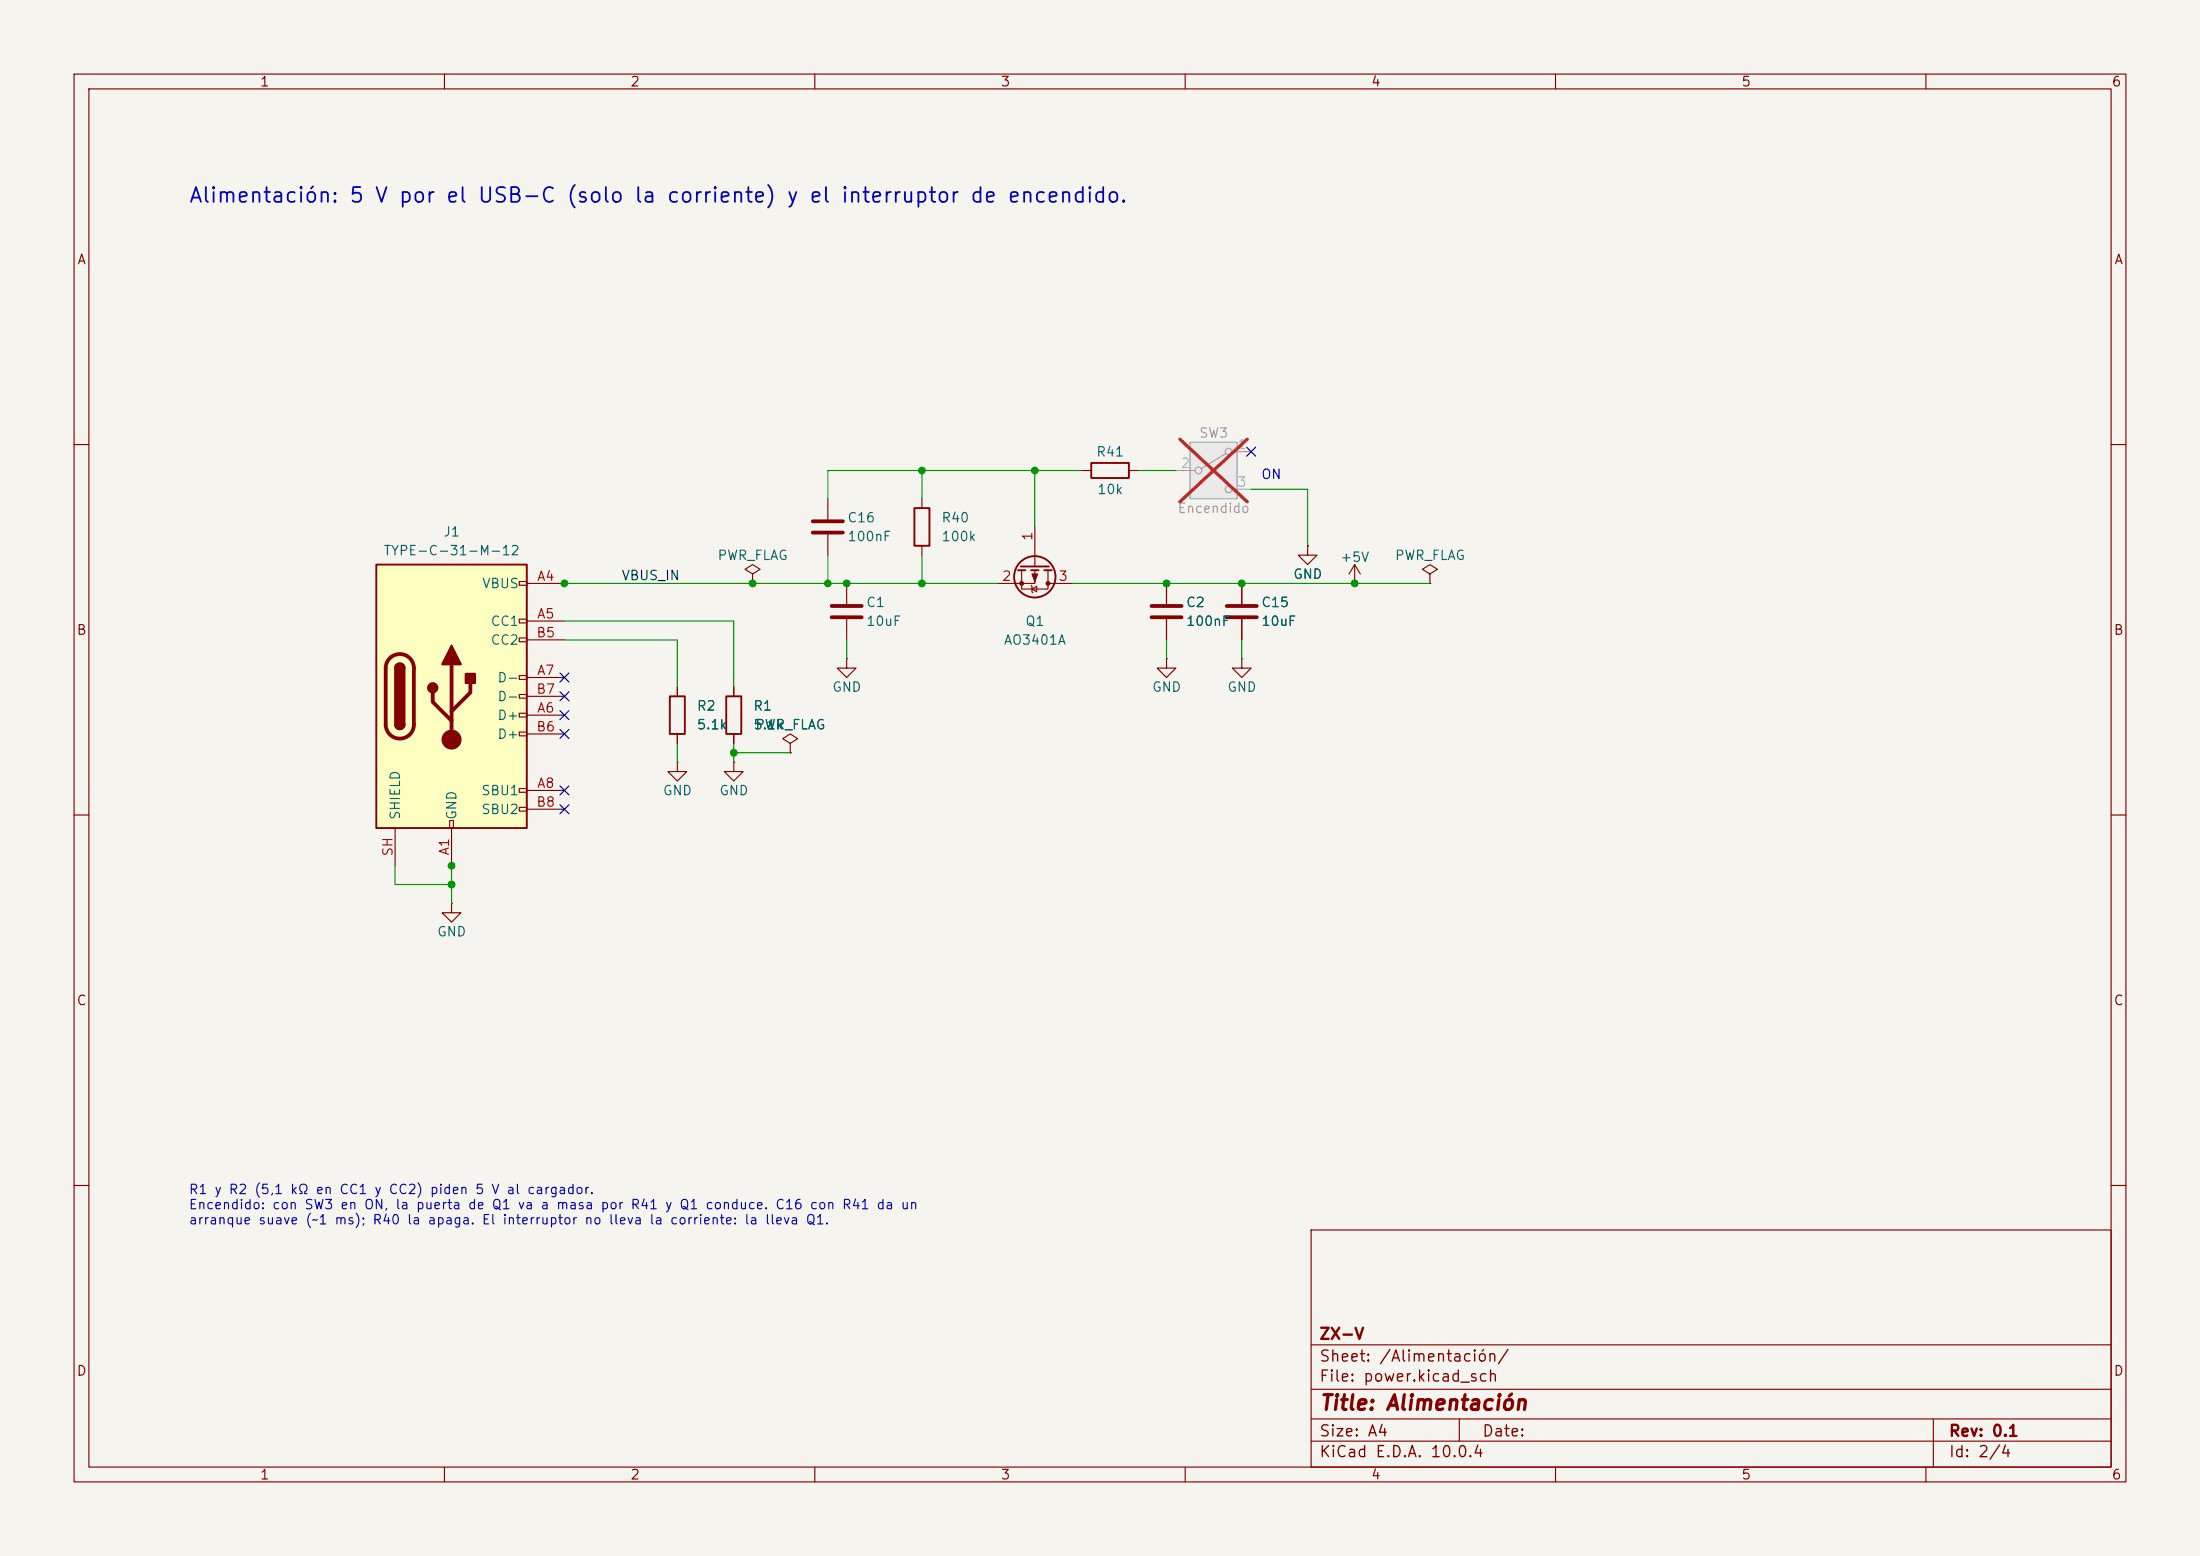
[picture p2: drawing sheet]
(kicad_sch
 (version 20260306)
 (generator "eeschema")
 (generator_version "10.0")
 (paper "A4")
 (title_block
  (title "Alimentación")
  (company "ZX-V")
  (rev "0.1"))
 (lib_symbols
 (symbol "Connector:USB_C_Receptacle_USB2.0_16P"
   (pin_names
    (offset 1.016)) (exclude_from_sim no) (in_bom yes) (on_board yes)
   (in_pos_files yes)
   (duplicate_pin_numbers_are_jumpers no)
   (property "Reference" "J" (at 0 22.225 0) (show_name no) (do_not_autoplace no) (effects (font (size 1.27 1.27))))
   (property "Value" "USB_C_Receptacle_USB2.0_16P" (at 0 19.685 0) (show_name no) (do_not_autoplace no) (effects (font (size 1.27 1.27))))
   (property "Footprint" "" (at 3.81 0 0) (show_name no) (do_not_autoplace no) (hide yes) (effects (font (size 1.27 1.27))))
   (property "Datasheet" "https://www.usb.org/sites/default/files/documents/usb_type-c.zip" (at 3.81 0 0) (show_name no) (do_not_autoplace no) (hide yes) (effects (font (size 1.27 1.27))))
   (property "Description" "USB 2.0-only 16P Type-C Receptacle connector" (at 0 0 0) (show_name no) (do_not_autoplace no) (hide yes) (effects (font (size 1.27 1.27))))
   (symbol "USB_C_Receptacle_USB2.0_16P_0_0"
    (rectangle (start -0.254 -17.78) (end 0.254 -16.764) (stroke (width 0) (type default)) (fill (type none)))
    (rectangle (start 10.16 15.494) (end 9.144 14.986) (stroke (width 0) (type default)) (fill (type none)))
    (rectangle (start 10.16 10.414) (end 9.144 9.906) (stroke (width 0) (type default)) (fill (type none)))
    (rectangle (start 10.16 7.874) (end 9.144 7.366) (stroke (width 0) (type default)) (fill (type none)))
    (rectangle (start 10.16 2.794) (end 9.144 2.286) (stroke (width 0) (type default)) (fill (type none)))
    (rectangle (start 10.16 0.254) (end 9.144 -0.254) (stroke (width 0) (type default)) (fill (type none)))
    (rectangle (start 10.16 -2.286) (end 9.144 -2.794) (stroke (width 0) (type default)) (fill (type none)))
    (rectangle (start 10.16 -4.826) (end 9.144 -5.334) (stroke (width 0) (type default)) (fill (type none)))
    (rectangle (start 10.16 -12.446) (end 9.144 -12.954) (stroke (width 0) (type default)) (fill (type none)))
    (rectangle (start 10.16 -14.986) (end 9.144 -15.494) (stroke (width 0) (type default)) (fill (type none))))
   (symbol "USB_C_Receptacle_USB2.0_16P_0_1"
    (rectangle (start -10.16 17.78) (end 10.16 -17.78) (stroke (width 0.254) (type default)) (fill (type background)))
    (polyline (pts (xy -8.89 -3.81) (xy -8.89 3.81)) (stroke (width 0.508) (type default)) (fill (type none)))
    (rectangle (start -7.62 -3.81) (end -6.35 3.81) (stroke (width 0.254) (type default)) (fill (type outline)))
    (arc (start -7.62 3.81) (mid -6.985 4.4423) (end -6.35 3.81) (stroke (width 0.254) (type default)) (fill (type none)))
    (arc (start -7.62 3.81) (mid -6.985 4.4423) (end -6.35 3.81) (stroke (width 0.254) (type default)) (fill (type outline)))
    (arc (start -8.89 3.81) (mid -6.985 5.7067) (end -5.08 3.81) (stroke (width 0.508) (type default)) (fill (type none)))
    (arc (start -5.08 -3.81) (mid -6.985 -5.7067) (end -8.89 -3.81) (stroke (width 0.508) (type default)) (fill (type none)))
    (arc (start -6.35 -3.81) (mid -6.985 -4.4423) (end -7.62 -3.81) (stroke (width 0.254) (type default)) (fill (type none)))
    (arc (start -6.35 -3.81) (mid -6.985 -4.4423) (end -7.62 -3.81) (stroke (width 0.254) (type default)) (fill (type outline)))
    (polyline (pts (xy -5.08 3.81) (xy -5.08 -3.81)) (stroke (width 0.508) (type default)) (fill (type none)))
    (circle (center -2.54 1.143) (radius 0.635) (stroke (width 0.254) (type default)) (fill (type outline)))
    (polyline (pts (xy -1.27 4.318) (xy 0 6.858) (xy 1.27 4.318) (xy -1.27 4.318)) (stroke (width 0.254) (type default)) (fill (type outline)))
    (polyline (pts (xy 0 -2.032) (xy 2.54 0.508) (xy 2.54 1.778)) (stroke (width 0.508) (type default)) (fill (type none)))
    (polyline (pts (xy 0 -3.302) (xy -2.54 -0.762) (xy -2.54 0.508)) (stroke (width 0.508) (type default)) (fill (type none)))
    (polyline (pts (xy 0 -5.842) (xy 0 4.318)) (stroke (width 0.508) (type default)) (fill (type none)))
    (circle (center 0 -5.842) (radius 1.27) (stroke (width 0) (type default)) (fill (type outline)))
    (rectangle (start 1.905 1.778) (end 3.175 3.048) (stroke (width 0.254) (type default)) (fill (type outline))))
   (symbol "USB_C_Receptacle_USB2.0_16P_1_1"
    (pin passive line (at 0 -22.86 90) (length 5.08) (name "GND" (effects (font (size 1.27 1.27)))) (number "A1" (effects (font (size 1.27 1.27)))))
    (pin passive line (at 15.24 15.24 180) (length 5.08) (name "VBUS" (effects (font (size 1.27 1.27)))) (number "A4" (effects (font (size 1.27 1.27)))))
    (pin bidirectional line (at 15.24 10.16 180) (length 5.08) (name "CC1" (effects (font (size 1.27 1.27)))) (number "A5" (effects (font (size 1.27 1.27)))))
    (pin bidirectional line (at 15.24 -2.54 180) (length 5.08) (name "D+" (effects (font (size 1.27 1.27)))) (number "A6" (effects (font (size 1.27 1.27)))))
    (pin bidirectional line (at 15.24 2.54 180) (length 5.08) (name "D-" (effects (font (size 1.27 1.27)))) (number "A7" (effects (font (size 1.27 1.27)))))
    (pin bidirectional line (at 15.24 -12.7 180) (length 5.08) (name "SBU1" (effects (font (size 1.27 1.27)))) (number "A8" (effects (font (size 1.27 1.27)))))
    (pin passive line (at 15.24 15.24 180) (length 5.08) (hide yes) (name "VBUS" (effects (font (size 1.27 1.27)))) (number "A9" (effects (font (size 1.27 1.27)))))
    (pin passive line (at 0 -22.86 90) (length 5.08) (hide yes) (name "GND" (effects (font (size 1.27 1.27)))) (number "A12" (effects (font (size 1.27 1.27)))))
    (pin passive line (at 0 -22.86 90) (length 5.08) (hide yes) (name "GND" (effects (font (size 1.27 1.27)))) (number "B1" (effects (font (size 1.27 1.27)))))
    (pin passive line (at 15.24 15.24 180) (length 5.08) (hide yes) (name "VBUS" (effects (font (size 1.27 1.27)))) (number "B4" (effects (font (size 1.27 1.27)))))
    (pin bidirectional line (at 15.24 7.62 180) (length 5.08) (name "CC2" (effects (font (size 1.27 1.27)))) (number "B5" (effects (font (size 1.27 1.27)))))
    (pin bidirectional line (at 15.24 -5.08 180) (length 5.08) (name "D+" (effects (font (size 1.27 1.27)))) (number "B6" (effects (font (size 1.27 1.27)))))
    (pin bidirectional line (at 15.24 0 180) (length 5.08) (name "D-" (effects (font (size 1.27 1.27)))) (number "B7" (effects (font (size 1.27 1.27)))))
    (pin bidirectional line (at 15.24 -15.24 180) (length 5.08) (name "SBU2" (effects (font (size 1.27 1.27)))) (number "B8" (effects (font (size 1.27 1.27)))))
    (pin passive line (at 15.24 15.24 180) (length 5.08) (hide yes) (name "VBUS" (effects (font (size 1.27 1.27)))) (number "B9" (effects (font (size 1.27 1.27)))))
    (pin passive line (at 0 -22.86 90) (length 5.08) (hide yes) (name "GND" (effects (font (size 1.27 1.27)))) (number "B12" (effects (font (size 1.27 1.27)))))
    (pin passive line (at -7.62 -22.86 90) (length 5.08) (name "SHIELD" (effects (font (size 1.27 1.27)))) (number "SH" (effects (font (size 1.27 1.27))))))
   (embedded_fonts no))
 (symbol "Device:C"
   (pin_numbers (hide yes))
   (pin_names
    (offset 0.254)) (exclude_from_sim no) (in_bom yes) (on_board yes)
   (in_pos_files yes)
   (duplicate_pin_numbers_are_jumpers no)
   (property "Reference" "C" (at 0.635 2.54 0) (show_name no) (do_not_autoplace no) (effects (font (size 1.27 1.27)) (justify left)))
   (property "Value" "C" (at 0.635 -2.54 0) (show_name no) (do_not_autoplace no) (effects (font (size 1.27 1.27)) (justify left)))
   (property "Footprint" "" (at 0.9652 -3.81 0) (show_name no) (do_not_autoplace no) (hide yes) (effects (font (size 1.27 1.27))))
   (property "Datasheet" "" (at 0 0 0) (show_name no) (do_not_autoplace no) (hide yes) (effects (font (size 1.27 1.27))))
   (property "Description" "Unpolarized capacitor" (at 0 0 0) (show_name no) (do_not_autoplace no) (hide yes) (effects (font (size 1.27 1.27))))
   (symbol "C_0_1"
    (polyline (pts (xy -2.032 0.762) (xy 2.032 0.762)) (stroke (width 0.508) (type default)) (fill (type none)))
    (polyline (pts (xy -2.032 -0.762) (xy 2.032 -0.762)) (stroke (width 0.508) (type default)) (fill (type none))))
   (symbol "C_1_1"
    (pin passive line (at 0 3.81 270) (length 2.794) (name "" (effects (font (size 1.27 1.27)))) (number "1" (effects (font (size 1.27 1.27)))))
    (pin passive line (at 0 -3.81 90) (length 2.794) (name "" (effects (font (size 1.27 1.27)))) (number "2" (effects (font (size 1.27 1.27))))))
   (embedded_fonts no))
 (symbol "Device:R"
   (pin_numbers (hide yes))
   (pin_names
    (offset 0)) (exclude_from_sim no) (in_bom yes) (on_board yes)
   (in_pos_files yes)
   (duplicate_pin_numbers_are_jumpers no)
   (property "Reference" "R" (at 2.032 0 90) (show_name no) (do_not_autoplace no) (effects (font (size 1.27 1.27))))
   (property "Value" "R" (at 0 0 90) (show_name no) (do_not_autoplace no) (effects (font (size 1.27 1.27))))
   (property "Footprint" "" (at -1.778 0 90) (show_name no) (do_not_autoplace no) (hide yes) (effects (font (size 1.27 1.27))))
   (property "Datasheet" "" (at 0 0 0) (show_name no) (do_not_autoplace no) (hide yes) (effects (font (size 1.27 1.27))))
   (property "Description" "Resistor" (at 0 0 0) (show_name no) (do_not_autoplace no) (hide yes) (effects (font (size 1.27 1.27))))
   (symbol "R_0_1"
    (rectangle (start -1.016 -2.54) (end 1.016 2.54) (stroke (width 0.254) (type default)) (fill (type none))))
   (symbol "R_1_1"
    (pin passive line (at 0 3.81 270) (length 1.27) (name "" (effects (font (size 1.27 1.27)))) (number "1" (effects (font (size 1.27 1.27)))))
    (pin passive line (at 0 -3.81 90) (length 1.27) (name "" (effects (font (size 1.27 1.27)))) (number "2" (effects (font (size 1.27 1.27))))))
   (embedded_fonts no))
 (symbol "Switch:SW_SPDT"
   (pin_names
    (offset 0) (hide yes)) (exclude_from_sim no) (in_bom yes) (on_board yes)
   (in_pos_files yes)
   (duplicate_pin_numbers_are_jumpers no)
   (property "Reference" "SW" (at 0 5.08 0) (show_name no) (do_not_autoplace no) (effects (font (size 1.27 1.27))))
   (property "Value" "SW_SPDT" (at 0 -5.08 0) (show_name no) (do_not_autoplace no) (effects (font (size 1.27 1.27))))
   (property "Footprint" "" (at 0 0 0) (show_name no) (do_not_autoplace no) (hide yes) (effects (font (size 1.27 1.27))))
   (property "Datasheet" "" (at 0 -7.62 0) (show_name no) (do_not_autoplace no) (hide yes) (effects (font (size 1.27 1.27))))
   (property "Description" "Switch, single pole double throw" (at 0 0 0) (show_name no) (do_not_autoplace no) (hide yes) (effects (font (size 1.27 1.27))))
   (symbol "SW_SPDT_0_1"
    (circle (center -2.032 0) (radius 0.4572) (stroke (width 0) (type default)) (fill (type none)))
    (polyline (pts (xy -1.651 0.254) (xy 1.651 2.286)) (stroke (width 0) (type default)) (fill (type none)))
    (circle (center 2.032 2.54) (radius 0.4572) (stroke (width 0) (type default)) (fill (type none)))
    (circle (center 2.032 -2.54) (radius 0.4572) (stroke (width 0) (type default)) (fill (type none))))
   (symbol "SW_SPDT_1_1"
    (rectangle (start -3.175 3.81) (end 3.175 -3.81) (stroke (width 0) (type default)) (fill (type background)))
    (pin passive line (at 5.08 2.54 180) (length 2.54) (name "A" (effects (font (size 1.27 1.27)))) (number "1" (effects (font (size 1.27 1.27)))))
    (pin passive line (at -5.08 0 0) (length 2.54) (name "B" (effects (font (size 1.27 1.27)))) (number "2" (effects (font (size 1.27 1.27)))))
    (pin passive line (at 5.08 -2.54 180) (length 2.54) (name "C" (effects (font (size 1.27 1.27)))) (number "3" (effects (font (size 1.27 1.27))))))
   (embedded_fonts no))
 (symbol "Transistor_FET:AO3401A"
   (property "Reference" "Q" (at 5.08 1.905 0) (show_name no) (do_not_autoplace no) (effects (font (size 1.27 1.27)) (justify left)))
   (property "Value" "AO3401A" (at 5.08 0 0) (show_name no) (do_not_autoplace no) (effects (font (size 1.27 1.27)) (justify left)))
   (property "Footprint" "Package_TO_SOT_SMD:SOT-23" (at 5.08 -1.905 0) (show_name no) (do_not_autoplace no) (hide yes) (effects (font (size 1.27 1.27)
    (italic yes)) (justify left)))
   (property "Datasheet" "http://www.aosmd.com/pdfs/datasheet/AO3401A.pdf" (at 5.08 -3.81 0) (show_name no) (do_not_autoplace no) (hide yes) (effects (font (size 1.27 1.27)) (justify left)))
   (property "Description" "-4.0A Id, -30V Vds, P-Channel MOSFET, SOT-23" (at 0 0 0) (show_name no) (do_not_autoplace no) (hide yes) (effects (font (size 1.27 1.27))))
   (pin_names (hide yes)) (exclude_from_sim no) (in_bom yes) (on_board yes)
   (in_pos_files yes)
   (duplicate_pin_numbers_are_jumpers no)
   (symbol "AO3401A_0_1"
    (polyline (pts (xy 0.254 1.905) (xy 0.254 -1.905)) (stroke (width 0.254) (type default)) (fill (type none)))
    (polyline (pts (xy 0.254 0) (xy -2.54 0)) (stroke (width 0) (type default)) (fill (type none)))
    (polyline (pts (xy 0.762 2.286) (xy 0.762 1.27)) (stroke (width 0.254) (type default)) (fill (type none)))
    (polyline (pts (xy 0.762 1.778) (xy 3.302 1.778) (xy 3.302 -1.778) (xy 0.762 -1.778)) (stroke (width 0) (type default)) (fill (type none)))
    (polyline (pts (xy 0.762 0.508) (xy 0.762 -0.508)) (stroke (width 0.254) (type default)) (fill (type none)))
    (polyline (pts (xy 0.762 -1.27) (xy 0.762 -2.286)) (stroke (width 0.254) (type default)) (fill (type none)))
    (circle (center 1.651 0) (radius 2.794) (stroke (width 0.254) (type default)) (fill (type none)))
    (polyline (pts (xy 2.286 0) (xy 1.27 0.381) (xy 1.27 -0.381) (xy 2.286 0)) (stroke (width 0) (type default)) (fill (type outline)))
    (polyline (pts (xy 2.54 2.54) (xy 2.54 1.778)) (stroke (width 0) (type default)) (fill (type none)))
    (circle (center 2.54 1.778) (radius 0.254) (stroke (width 0) (type default)) (fill (type outline)))
    (circle (center 2.54 -1.778) (radius 0.254) (stroke (width 0) (type default)) (fill (type outline)))
    (polyline (pts (xy 2.54 -2.54) (xy 2.54 0) (xy 0.762 0)) (stroke (width 0) (type default)) (fill (type none)))
    (polyline (pts (xy 2.794 -0.508) (xy 2.921 -0.381) (xy 3.683 -0.381) (xy 3.81 -0.254)) (stroke (width 0) (type default)) (fill (type none)))
    (polyline (pts (xy 3.302 -0.381) (xy 2.921 0.254) (xy 3.683 0.254) (xy 3.302 -0.381)) (stroke (width 0) (type default)) (fill (type none))))
   (symbol "AO3401A_1_1"
    (pin input line (at -5.08 0 0) (length 2.54) (name "G" (effects (font (size 1.27 1.27)))) (number "1" (effects (font (size 1.27 1.27)))))
    (pin passive line (at 2.54 -5.08 90) (length 2.54) (name "S" (effects (font (size 1.27 1.27)))) (number "2" (effects (font (size 1.27 1.27)))))
    (pin passive line (at 2.54 5.08 270) (length 2.54) (name "D" (effects (font (size 1.27 1.27)))) (number "3" (effects (font (size 1.27 1.27))))))
   (embedded_fonts no))
 (symbol "power:+5V"
   (power global)
   (pin_numbers (hide yes))
   (pin_names
    (offset 0) (hide yes)) (exclude_from_sim no) (in_bom yes) (on_board yes)
   (in_pos_files yes)
   (duplicate_pin_numbers_are_jumpers no)
   (property "Reference" "#PWR" (at 0 -3.81 0) (show_name no) (do_not_autoplace no) (hide yes) (effects (font (size 1.27 1.27))))
   (property "Value" "+5V" (at 0 3.556 0) (show_name no) (do_not_autoplace no) (effects (font (size 1.27 1.27))))
   (property "Footprint" "" (at 0 0 0) (show_name no) (do_not_autoplace no) (hide yes) (effects (font (size 1.27 1.27))))
   (property "Datasheet" "" (at 0 0 0) (show_name no) (do_not_autoplace no) (hide yes) (effects (font (size 1.27 1.27))))
   (property "Description" "Power symbol creates a global label with name \"+5V\"" (at 0 0 0) (show_name no) (do_not_autoplace no) (hide yes) (effects (font (size 1.27 1.27))))
   (symbol "+5V_0_1"
    (polyline (pts (xy -0.762 1.27) (xy 0 2.54)) (stroke (width 0) (type default)) (fill (type none)))
    (polyline (pts (xy 0 2.54) (xy 0.762 1.27)) (stroke (width 0) (type default)) (fill (type none)))
    (polyline (pts (xy 0 0) (xy 0 2.54)) (stroke (width 0) (type default)) (fill (type none))))
   (symbol "+5V_1_1"
    (pin power_in line (at 0 0 90) (length 0) (name "" (effects (font (size 1.27 1.27)))) (number "1" (effects (font (size 1.27 1.27))))))
   (embedded_fonts no))
 (symbol "power:GND"
   (power global)
   (pin_numbers (hide yes))
   (pin_names
    (offset 0) (hide yes)) (exclude_from_sim no) (in_bom yes) (on_board yes)
   (in_pos_files yes)
   (duplicate_pin_numbers_are_jumpers no)
   (property "Reference" "#PWR" (at 0 -6.35 0) (show_name no) (do_not_autoplace no) (hide yes) (effects (font (size 1.27 1.27))))
   (property "Value" "GND" (at 0 -3.81 0) (show_name no) (do_not_autoplace no) (effects (font (size 1.27 1.27))))
   (property "Footprint" "" (at 0 0 0) (show_name no) (do_not_autoplace no) (hide yes) (effects (font (size 1.27 1.27))))
   (property "Datasheet" "" (at 0 0 0) (show_name no) (do_not_autoplace no) (hide yes) (effects (font (size 1.27 1.27))))
   (property "Description" "Power symbol creates a global label with name \"GND\" , ground" (at 0 0 0) (show_name no) (do_not_autoplace no) (hide yes) (effects (font (size 1.27 1.27))))
   (symbol "GND_0_1"
    (polyline (pts (xy 0 0) (xy 0 -1.27) (xy 1.27 -1.27) (xy 0 -2.54) (xy -1.27 -1.27) (xy 0 -1.27)) (stroke (width 0) (type default)) (fill (type none))))
   (symbol "GND_1_1"
    (pin power_in line (at 0 0 270) (length 0) (name "" (effects (font (size 1.27 1.27)))) (number "1" (effects (font (size 1.27 1.27))))))
   (embedded_fonts no))
 (symbol "power:PWR_FLAG"
   (power global)
   (pin_numbers (hide yes))
   (pin_names
    (offset 0) (hide yes)) (exclude_from_sim no) (in_bom yes) (on_board yes)
   (in_pos_files yes)
   (duplicate_pin_numbers_are_jumpers no)
   (property "Reference" "#FLG" (at 0 1.905 0) (show_name no) (do_not_autoplace no) (hide yes) (effects (font (size 1.27 1.27))))
   (property "Value" "PWR_FLAG" (at 0 3.81 0) (show_name no) (do_not_autoplace no) (effects (font (size 1.27 1.27))))
   (property "Footprint" "" (at 0 0 0) (show_name no) (do_not_autoplace no) (hide yes) (effects (font (size 1.27 1.27))))
   (property "Datasheet" "" (at 0 0 0) (show_name no) (do_not_autoplace no) (hide yes) (effects (font (size 1.27 1.27))))
   (property "Description" "Special symbol for telling ERC where power comes from" (at 0 0 0) (show_name no) (do_not_autoplace no) (hide yes) (effects (font (size 1.27 1.27))))
   (symbol "PWR_FLAG_0_0"
    (pin power_out line (at 0 0 90) (length 0) (name "" (effects (font (size 1.27 1.27)))) (number "1" (effects (font (size 1.27 1.27))))))
   (symbol "PWR_FLAG_0_1"
    (polyline (pts (xy 0 0) (xy 0 1.27) (xy -1.016 1.905) (xy 0 2.54) (xy 1.016 1.905) (xy 0 1.27)) (stroke (width 0) (type default)) (fill (type none))))
   (embedded_fonts no)))
 (junction
  (at 76.2 78.74)
  (diameter 0)
  (color 0 0 0 0))
 (junction
  (at 101.6 78.74)
  (diameter 0)
  (color 0 0 0 0))
 (junction
  (at 111.76 78.74)
  (diameter 0)
  (color 0 0 0 0))
 (junction
  (at 114.3 78.74)
  (diameter 0)
  (color 0 0 0 0))
 (junction
  (at 124.46 78.74)
  (diameter 0)
  (color 0 0 0 0))
 (junction
  (at 124.46 63.5)
  (diameter 0)
  (color 0 0 0 0))
 (junction
  (at 139.7 63.5)
  (diameter 0)
  (color 0 0 0 0))
 (junction
  (at 157.48 78.74)
  (diameter 0)
  (color 0 0 0 0))
 (junction
  (at 167.64 78.74)
  (diameter 0)
  (color 0 0 0 0))
 (junction
  (at 182.88 78.74)
  (diameter 0)
  (color 0 0 0 0))
 (junction
  (at 99.06 101.6)
  (diameter 0)
  (color 0 0 0 0))
 (junction
  (at 60.96 116.84)
  (diameter 0)
  (color 0 0 0 0))
 (junction
  (at 60.96 119.38)
  (diameter 0)
  (color 0 0 0 0))
 (no_connect
  (at 168.91 60.96))
 (no_connect
  (at 76.2 96.52))
 (no_connect
  (at 76.2 91.44))
 (no_connect
  (at 76.2 99.06))
 (no_connect
  (at 76.2 93.98))
 (no_connect
  (at 76.2 106.68))
 (no_connect
  (at 76.2 109.22))
 (wire
  (pts (xy 76.2 78.74) (xy 83.82 78.74))
  (stroke (width 0) (type default)))
 (wire
  (pts (xy 83.82 78.74) (xy 101.6 78.74))
  (stroke (width 0) (type default)))
 (wire
  (pts (xy 101.6 78.74) (xy 111.76 78.74))
  (stroke (width 0) (type default)))
 (wire
  (pts (xy 111.76 78.74) (xy 114.3 78.74))
  (stroke (width 0) (type default)))
 (wire
  (pts (xy 114.3 78.74) (xy 124.46 78.74))
  (stroke (width 0) (type default)))
 (wire
  (pts (xy 124.46 78.74) (xy 134.62 78.74))
  (stroke (width 0) (type default)))
 (wire
  (pts (xy 114.3 86.36) (xy 114.3 88.9))
  (stroke (width 0) (type default)))
 (wire
  (pts (xy 111.76 74.93) (xy 111.76 78.74))
  (stroke (width 0) (type default)))
 (wire
  (pts (xy 111.76 67.31) (xy 111.76 63.5))
  (stroke (width 0) (type default)))
 (wire
  (pts (xy 124.46 74.93) (xy 124.46 78.74))
  (stroke (width 0) (type default)))
 (wire
  (pts (xy 124.46 67.31) (xy 124.46 63.5))
  (stroke (width 0) (type default)))
 (wire
  (pts (xy 111.76 63.5) (xy 124.46 63.5))
  (stroke (width 0) (type default)))
 (wire
  (pts (xy 124.46 63.5) (xy 139.7 63.5))
  (stroke (width 0) (type default)))
 (wire
  (pts (xy 139.7 63.5) (xy 139.7 71.12))
  (stroke (width 0) (type default)))
 (wire
  (pts (xy 139.7 63.5) (xy 146.05 63.5))
  (stroke (width 0) (type default)))
 (wire
  (pts (xy 153.67 63.5) (xy 158.75 63.5))
  (stroke (width 0) (type default)))
 (wire
  (pts (xy 168.91 66.04) (xy 176.53 66.04))
  (stroke (width 0) (type default)))
 (wire
  (pts (xy 176.53 66.04) (xy 176.53 73.66))
  (stroke (width 0) (type default)))
 (wire
  (pts (xy 144.78 78.74) (xy 157.48 78.74))
  (stroke (width 0) (type default)))
 (wire
  (pts (xy 157.48 78.74) (xy 167.64 78.74))
  (stroke (width 0) (type default)))
 (wire
  (pts (xy 167.64 78.74) (xy 182.88 78.74))
  (stroke (width 0) (type default)))
 (wire
  (pts (xy 182.88 78.74) (xy 193.04 78.74))
  (stroke (width 0) (type default)))
 (wire
  (pts (xy 157.48 86.36) (xy 157.48 88.9))
  (stroke (width 0) (type default)))
 (wire
  (pts (xy 167.64 86.36) (xy 167.64 88.9))
  (stroke (width 0) (type default)))
 (wire
  (pts (xy 76.2 83.82) (xy 99.06 83.82))
  (stroke (width 0) (type default)))
 (wire
  (pts (xy 99.06 83.82) (xy 99.06 92.71))
  (stroke (width 0) (type default)))
 (wire
  (pts (xy 76.2 86.36) (xy 91.44 86.36))
  (stroke (width 0) (type default)))
 (wire
  (pts (xy 91.44 86.36) (xy 91.44 92.71))
  (stroke (width 0) (type default)))
 (wire
  (pts (xy 99.06 100.33) (xy 99.06 101.6))
  (stroke (width 0) (type default)))
 (wire
  (pts (xy 99.06 101.6) (xy 99.06 102.87))
  (stroke (width 0) (type default)))
 (wire
  (pts (xy 91.44 100.33) (xy 91.44 102.87))
  (stroke (width 0) (type default)))
 (wire
  (pts (xy 99.06 101.6) (xy 106.68 101.6))
  (stroke (width 0) (type default)))
 (wire
  (pts (xy 60.96 116.84) (xy 60.96 119.38))
  (stroke (width 0) (type default)))
 (wire
  (pts (xy 60.96 119.38) (xy 60.96 121.92))
  (stroke (width 0) (type default)))
 (wire
  (pts (xy 53.34 116.84) (xy 53.34 119.38))
  (stroke (width 0) (type default)))
 (wire
  (pts (xy 53.34 119.38) (xy 60.96 119.38))
  (stroke (width 0) (type default)))
 (label "VBUS_IN"
  (at 83.82 78.74 0)
  (effects (font (size 1.27 1.27)) (justify left bottom)))
 (text "Alimentación: 5 V por el USB-C (solo la corriente) y el interruptor de encendido."
  (exclude_from_sim no)
  (at 25.4 25.4 0)
  (effects (font (size 2 2)) (justify left top)))
 (text "R1 y R2 (5,1 kΩ en CC1 y CC2) piden 5 V al cargador.\nEncendido: con SW3 en ON, la puerta de Q1 va a masa por R41 y Q1 conduce. C16 con R41 da un\narranque suave (~1 ms); R40 la apaga. El interruptor no lleva la corriente: la lleva Q1."
  (exclude_from_sim no)
  (at 25.4 160.02 0)
  (effects (font (size 1.27 1.27)) (justify left top)))
 (text "ON"
  (exclude_from_sim no)
  (at 170.18 63.5 0)
  (effects (font (size 1.27 1.27)) (justify left top)))
 (symbol
  (lib_id "Connector:USB_C_Receptacle_USB2.0_16P")
  (at 60.96 93.98 0)
  (unit 1)
  (body_style 1)
  (exclude_from_sim no)
  (in_bom yes)
  (on_board yes)
  (in_pos_files yes)
  (dnp no)
  (property "Reference" "J1" (at 60.96 71.755 0) (show_name no) (do_not_autoplace no) (effects (font (size 1.27 1.27))))
  (property "Value" "TYPE-C-31-M-12" (at 60.96 74.295 0) (show_name no) (do_not_autoplace no) (effects (font (size 1.27 1.27))))
  (property "Footprint" "Connector_USB:USB_C_Receptacle_HRO_TYPE-C-31-M-12" (at 60.96 93.98 0) (hide yes) (show_name no) (do_not_autoplace no) (effects (font (size 1.27 1.27))))
  (property "Datasheet" "https://www.usb.org/sites/default/files/documents/usb_type-c.zip" (at 60.96 93.98 0) (hide yes) (show_name no) (do_not_autoplace no) (effects (font (size 1.27 1.27))))
  (property "LCSC" "C165948" (at 60.96 93.98 0) (hide yes) (show_name no) (do_not_autoplace no) (effects (font (size 1.27 1.27))))
  (property "Description" "USB 2.0-only 16P Type-C Receptacle connector" (at 60.96 93.98 0) (hide yes) (show_name no) (do_not_autoplace no) (effects (font (size 1.27 1.27))))
  (pin "A1")
  (pin "A4")
  (pin "A5")
  (pin "A6")
  (pin "A7")
  (pin "A8")
  (pin "A9")
  (pin "B1")
  (pin "B4")
  (pin "B5")
  (pin "B6")
  (pin "B7")
  (pin "B8")
  (pin "B9")
  (pin "SH")
  (pin "A12")
  (pin "B12"))
 (symbol
  (lib_id "Transistor_FET:AO3401A")
  (at 139.7 76.2 270)
  (unit 1)
  (body_style 1)
  (exclude_from_sim no)
  (in_bom yes)
  (on_board yes)
  (in_pos_files yes)
  (dnp no)
  (property "Reference" "Q1" (at 139.7 83.82 90) (show_name no) (do_not_autoplace no) (effects (font (size 1.27 1.27))))
  (property "Value" "AO3401A" (at 139.7 86.36 90) (show_name no) (do_not_autoplace no) (effects (font (size 1.27 1.27))))
  (property "Footprint" "Package_TO_SOT_SMD:SOT-23" (at 139.7 76.2 0) (hide yes) (show_name no) (do_not_autoplace no) (effects (font (size 1.27 1.27))))
  (property "Datasheet" "http://www.aosmd.com/pdfs/datasheet/AO3401A.pdf" (at 139.7 76.2 0) (hide yes) (show_name no) (do_not_autoplace no) (effects (font (size 1.27 1.27))))
  (property "LCSC" "C15127" (at 139.7 76.2 0) (hide yes) (show_name no) (do_not_autoplace no) (effects (font (size 1.27 1.27))))
  (property "Description" "-4.0A Id, -30V Vds, P-Channel MOSFET, SOT-23" (at 139.7 76.2 0) (hide yes) (show_name no) (do_not_autoplace no) (effects (font (size 1.27 1.27))))
  (pin "1")
  (pin "2")
  (pin "3"))
 (symbol
  (lib_id "Device:C")
  (at 114.3 82.55 0)
  (unit 1)
  (body_style 1)
  (exclude_from_sim no)
  (in_bom yes)
  (on_board yes)
  (in_pos_files yes)
  (dnp no)
  (property "Reference" "C1" (at 116.84 81.28 0) (show_name no) (do_not_autoplace no) (effects (font (size 1.27 1.27)) (justify left)))
  (property "Value" "10uF" (at 116.84 83.82 0) (show_name no) (do_not_autoplace no) (effects (font (size 1.27 1.27)) (justify left)))
  (property "Footprint" "Capacitor_SMD:C_0805_2012Metric_Pad1.18x1.45mm_HandSolder" (at 114.3 82.55 0) (hide yes) (show_name no) (do_not_autoplace no) (effects (font (size 1.27 1.27))))
  (property "Datasheet" "" (at 114.3 82.55 0) (hide yes) (show_name no) (do_not_autoplace no) (effects (font (size 1.27 1.27))))
  (property "LCSC" "C15850" (at 114.3 82.55 0) (hide yes) (show_name no) (do_not_autoplace no) (effects (font (size 1.27 1.27))))
  (property "Description" "Unpolarized capacitor" (at 114.3 82.55 0) (hide yes) (show_name no) (do_not_autoplace no) (effects (font (size 1.27 1.27))))
  (pin "1")
  (pin "2"))
 (symbol
  (lib_id "Device:C")
  (at 111.76 71.12 0)
  (unit 1)
  (body_style 1)
  (exclude_from_sim no)
  (in_bom yes)
  (on_board yes)
  (in_pos_files yes)
  (dnp no)
  (property "Reference" "C16" (at 114.3 69.85 0) (show_name no) (do_not_autoplace no) (effects (font (size 1.27 1.27)) (justify left)))
  (property "Value" "100nF" (at 114.3 72.39 0) (show_name no) (do_not_autoplace no) (effects (font (size 1.27 1.27)) (justify left)))
  (property "Footprint" "Capacitor_SMD:C_0805_2012Metric_Pad1.18x1.45mm_HandSolder" (at 111.76 71.12 0) (hide yes) (show_name no) (do_not_autoplace no) (effects (font (size 1.27 1.27))))
  (property "Datasheet" "" (at 111.76 71.12 0) (hide yes) (show_name no) (do_not_autoplace no) (effects (font (size 1.27 1.27))))
  (property "LCSC" "C49678" (at 111.76 71.12 0) (hide yes) (show_name no) (do_not_autoplace no) (effects (font (size 1.27 1.27))))
  (property "Description" "Unpolarized capacitor" (at 111.76 71.12 0) (hide yes) (show_name no) (do_not_autoplace no) (effects (font (size 1.27 1.27))))
  (pin "1")
  (pin "2"))
 (symbol
  (lib_id "Device:R")
  (at 124.46 71.12 0)
  (unit 1)
  (body_style 1)
  (exclude_from_sim no)
  (in_bom yes)
  (on_board yes)
  (in_pos_files yes)
  (dnp no)
  (property "Reference" "R40" (at 127 69.85 0) (show_name no) (do_not_autoplace no) (effects (font (size 1.27 1.27)) (justify left)))
  (property "Value" "100k" (at 127 72.39 0) (show_name no) (do_not_autoplace no) (effects (font (size 1.27 1.27)) (justify left)))
  (property "Footprint" "Resistor_SMD:R_0805_2012Metric_Pad1.20x1.40mm_HandSolder" (at 124.46 71.12 0) (hide yes) (show_name no) (do_not_autoplace no) (effects (font (size 1.27 1.27))))
  (property "Datasheet" "" (at 124.46 71.12 0) (hide yes) (show_name no) (do_not_autoplace no) (effects (font (size 1.27 1.27))))
  (property "LCSC" "C149504" (at 124.46 71.12 0) (hide yes) (show_name no) (do_not_autoplace no) (effects (font (size 1.27 1.27))))
  (property "Description" "Resistor" (at 124.46 71.12 0) (hide yes) (show_name no) (do_not_autoplace no) (effects (font (size 1.27 1.27))))
  (pin "1")
  (pin "2"))
 (symbol
  (lib_id "Device:R")
  (at 149.86 63.5 90)
  (unit 1)
  (body_style 1)
  (exclude_from_sim no)
  (in_bom yes)
  (on_board yes)
  (in_pos_files yes)
  (dnp no)
  (property "Reference" "R41" (at 149.86 60.96 90) (show_name no) (do_not_autoplace no) (effects (font (size 1.27 1.27))))
  (property "Value" "10k" (at 149.86 66.04 90) (show_name no) (do_not_autoplace no) (effects (font (size 1.27 1.27))))
  (property "Footprint" "Resistor_SMD:R_0805_2012Metric_Pad1.20x1.40mm_HandSolder" (at 149.86 63.5 0) (hide yes) (show_name no) (do_not_autoplace no) (effects (font (size 1.27 1.27))))
  (property "Datasheet" "" (at 149.86 63.5 0) (hide yes) (show_name no) (do_not_autoplace no) (effects (font (size 1.27 1.27))))
  (property "LCSC" "C17414" (at 149.86 63.5 0) (hide yes) (show_name no) (do_not_autoplace no) (effects (font (size 1.27 1.27))))
  (property "Description" "Resistor" (at 149.86 63.5 0) (hide yes) (show_name no) (do_not_autoplace no) (effects (font (size 1.27 1.27))))
  (pin "1")
  (pin "2"))
 (symbol
  (lib_id "Switch:SW_SPDT")
  (at 163.83 63.5 0)
  (unit 1)
  (body_style 1)
  (exclude_from_sim no)
  (in_bom yes)
  (on_board yes)
  (in_pos_files yes)
  (dnp yes)
  (property "Reference" "SW3" (at 163.83 58.42 0) (show_name no) (do_not_autoplace no) (effects (font (size 1.27 1.27))))
  (property "Value" "Encendido" (at 163.83 68.58 0) (show_name no) (do_not_autoplace no) (effects (font (size 1.27 1.27))))
  (property "Footprint" "zxv:SW_Slide_SK12D07VG4_Angled" (at 163.83 63.5 0) (hide yes) (show_name no) (do_not_autoplace no) (effects (font (size 1.27 1.27))))
  (property "Datasheet" "" (at 163.83 63.5 0) (hide yes) (show_name no) (do_not_autoplace no) (effects (font (size 1.27 1.27))))
  (property "LCSC" "C393937" (at 163.83 63.5 0) (hide yes) (show_name no) (do_not_autoplace no) (effects (font (size 1.27 1.27))))
  (property "Description" "Switch, single pole double throw" (at 163.83 63.5 0) (hide yes) (show_name no) (do_not_autoplace no) (effects (font (size 1.27 1.27))))
  (pin "1")
  (pin "2")
  (pin "3"))
 (symbol
  (lib_id "Device:C")
  (at 157.48 82.55 0)
  (unit 1)
  (body_style 1)
  (exclude_from_sim no)
  (in_bom yes)
  (on_board yes)
  (in_pos_files yes)
  (dnp no)
  (property "Reference" "C2" (at 160.02 81.28 0) (show_name no) (do_not_autoplace no) (effects (font (size 1.27 1.27)) (justify left)))
  (property "Value" "100nF" (at 160.02 83.82 0) (show_name no) (do_not_autoplace no) (effects (font (size 1.27 1.27)) (justify left)))
  (property "Footprint" "Capacitor_SMD:C_0805_2012Metric_Pad1.18x1.45mm_HandSolder" (at 157.48 82.55 0) (hide yes) (show_name no) (do_not_autoplace no) (effects (font (size 1.27 1.27))))
  (property "Datasheet" "" (at 157.48 82.55 0) (hide yes) (show_name no) (do_not_autoplace no) (effects (font (size 1.27 1.27))))
  (property "LCSC" "C49678" (at 157.48 82.55 0) (hide yes) (show_name no) (do_not_autoplace no) (effects (font (size 1.27 1.27))))
  (property "Description" "Unpolarized capacitor" (at 157.48 82.55 0) (hide yes) (show_name no) (do_not_autoplace no) (effects (font (size 1.27 1.27))))
  (pin "1")
  (pin "2"))
 (symbol
  (lib_id "Device:C")
  (at 167.64 82.55 0)
  (unit 1)
  (body_style 1)
  (exclude_from_sim no)
  (in_bom yes)
  (on_board yes)
  (in_pos_files yes)
  (dnp no)
  (property "Reference" "C15" (at 170.18 81.28 0) (show_name no) (do_not_autoplace no) (effects (font (size 1.27 1.27)) (justify left)))
  (property "Value" "10uF" (at 170.18 83.82 0) (show_name no) (do_not_autoplace no) (effects (font (size 1.27 1.27)) (justify left)))
  (property "Footprint" "Capacitor_SMD:C_0805_2012Metric_Pad1.18x1.45mm_HandSolder" (at 167.64 82.55 0) (hide yes) (show_name no) (do_not_autoplace no) (effects (font (size 1.27 1.27))))
  (property "Datasheet" "" (at 167.64 82.55 0) (hide yes) (show_name no) (do_not_autoplace no) (effects (font (size 1.27 1.27))))
  (property "LCSC" "C15850" (at 167.64 82.55 0) (hide yes) (show_name no) (do_not_autoplace no) (effects (font (size 1.27 1.27))))
  (property "Description" "Unpolarized capacitor" (at 167.64 82.55 0) (hide yes) (show_name no) (do_not_autoplace no) (effects (font (size 1.27 1.27))))
  (pin "1")
  (pin "2"))
 (symbol
  (lib_id "Device:R")
  (at 99.06 96.52 0)
  (unit 1)
  (body_style 1)
  (exclude_from_sim no)
  (in_bom yes)
  (on_board yes)
  (in_pos_files yes)
  (dnp no)
  (property "Reference" "R1" (at 101.6 95.25 0) (show_name no) (do_not_autoplace no) (effects (font (size 1.27 1.27)) (justify left)))
  (property "Value" "5.1k" (at 101.6 97.79 0) (show_name no) (do_not_autoplace no) (effects (font (size 1.27 1.27)) (justify left)))
  (property "Footprint" "Resistor_SMD:R_0805_2012Metric_Pad1.20x1.40mm_HandSolder" (at 99.06 96.52 0) (hide yes) (show_name no) (do_not_autoplace no) (effects (font (size 1.27 1.27))))
  (property "Datasheet" "" (at 99.06 96.52 0) (hide yes) (show_name no) (do_not_autoplace no) (effects (font (size 1.27 1.27))))
  (property "LCSC" "C27834" (at 99.06 96.52 0) (hide yes) (show_name no) (do_not_autoplace no) (effects (font (size 1.27 1.27))))
  (property "Description" "Resistor" (at 99.06 96.52 0) (hide yes) (show_name no) (do_not_autoplace no) (effects (font (size 1.27 1.27))))
  (pin "1")
  (pin "2"))
 (symbol
  (lib_id "Device:R")
  (at 91.44 96.52 0)
  (unit 1)
  (body_style 1)
  (exclude_from_sim no)
  (in_bom yes)
  (on_board yes)
  (in_pos_files yes)
  (dnp no)
  (property "Reference" "R2" (at 93.98 95.25 0) (show_name no) (do_not_autoplace no) (effects (font (size 1.27 1.27)) (justify left)))
  (property "Value" "5.1k" (at 93.98 97.79 0) (show_name no) (do_not_autoplace no) (effects (font (size 1.27 1.27)) (justify left)))
  (property "Footprint" "Resistor_SMD:R_0805_2012Metric_Pad1.20x1.40mm_HandSolder" (at 91.44 96.52 0) (hide yes) (show_name no) (do_not_autoplace no) (effects (font (size 1.27 1.27))))
  (property "Datasheet" "" (at 91.44 96.52 0) (hide yes) (show_name no) (do_not_autoplace no) (effects (font (size 1.27 1.27))))
  (property "LCSC" "C27834" (at 91.44 96.52 0) (hide yes) (show_name no) (do_not_autoplace no) (effects (font (size 1.27 1.27))))
  (property "Description" "Resistor" (at 91.44 96.52 0) (hide yes) (show_name no) (do_not_autoplace no) (effects (font (size 1.27 1.27))))
  (pin "1")
  (pin "2"))
 (symbol
  (lib_id "power:PWR_FLAG")
  (at 101.6 78.74 0)
  (unit 1)
  (body_style 1)
  (exclude_from_sim no)
  (in_bom no)
  (on_board no)
  (in_pos_files yes)
  (dnp no)
  (property "Reference" "#FLG001" (at 101.6 78.74 0) (hide yes) (show_name no) (do_not_autoplace no) (effects (font (size 1.27 1.27))))
  (property "Value" "PWR_FLAG" (at 101.6 74.93 0) (show_name no) (do_not_autoplace no) (effects (font (size 1.27 1.27))))
  (property "Footprint" "" (at 101.6 78.74 0) (hide yes) (show_name no) (do_not_autoplace no) (effects (font (size 1.27 1.27))))
  (property "Datasheet" "" (at 101.6 78.74 0) (hide yes) (show_name no) (do_not_autoplace no) (effects (font (size 1.27 1.27))))
  (property "Description" "" (at 101.6 78.74 0) (hide yes) (show_name no) (do_not_autoplace no) (effects (font (size 1.27 1.27))))
  (pin "1"))
 (symbol
  (lib_id "power:GND")
  (at 114.3 88.9 0)
  (unit 1)
  (body_style 1)
  (exclude_from_sim no)
  (in_bom no)
  (on_board no)
  (in_pos_files yes)
  (dnp no)
  (property "Reference" "#PWR002" (at 114.3 88.9 0) (hide yes) (show_name no) (do_not_autoplace no) (effects (font (size 1.27 1.27))))
  (property "Value" "GND" (at 114.3 92.71 0) (show_name no) (do_not_autoplace no) (effects (font (size 1.27 1.27))))
  (property "Footprint" "" (at 114.3 88.9 0) (hide yes) (show_name no) (do_not_autoplace no) (effects (font (size 1.27 1.27))))
  (property "Datasheet" "" (at 114.3 88.9 0) (hide yes) (show_name no) (do_not_autoplace no) (effects (font (size 1.27 1.27))))
  (property "Description" "" (at 114.3 88.9 0) (hide yes) (show_name no) (do_not_autoplace no) (effects (font (size 1.27 1.27))))
  (pin "1"))
 (symbol
  (lib_id "power:GND")
  (at 176.53 73.66 0)
  (unit 1)
  (body_style 1)
  (exclude_from_sim no)
  (in_bom no)
  (on_board no)
  (in_pos_files yes)
  (dnp no)
  (property "Reference" "#PWR003" (at 176.53 73.66 0) (hide yes) (show_name no) (do_not_autoplace no) (effects (font (size 1.27 1.27))))
  (property "Value" "GND" (at 176.53 77.47 0) (show_name no) (do_not_autoplace no) (effects (font (size 1.27 1.27))))
  (property "Footprint" "" (at 176.53 73.66 0) (hide yes) (show_name no) (do_not_autoplace no) (effects (font (size 1.27 1.27))))
  (property "Datasheet" "" (at 176.53 73.66 0) (hide yes) (show_name no) (do_not_autoplace no) (effects (font (size 1.27 1.27))))
  (property "Description" "" (at 176.53 73.66 0) (hide yes) (show_name no) (do_not_autoplace no) (effects (font (size 1.27 1.27))))
  (pin "1"))
 (symbol
  (lib_id "power:+5V")
  (at 182.88 78.74 0)
  (unit 1)
  (body_style 1)
  (exclude_from_sim no)
  (in_bom no)
  (on_board no)
  (in_pos_files yes)
  (dnp no)
  (property "Reference" "#PWR004" (at 182.88 78.74 0) (hide yes) (show_name no) (do_not_autoplace no) (effects (font (size 1.27 1.27))))
  (property "Value" "+5V" (at 182.88 75.184 0) (show_name no) (do_not_autoplace no) (effects (font (size 1.27 1.27))))
  (property "Footprint" "" (at 182.88 78.74 0) (hide yes) (show_name no) (do_not_autoplace no) (effects (font (size 1.27 1.27))))
  (property "Datasheet" "" (at 182.88 78.74 0) (hide yes) (show_name no) (do_not_autoplace no) (effects (font (size 1.27 1.27))))
  (property "Description" "" (at 182.88 78.74 0) (hide yes) (show_name no) (do_not_autoplace no) (effects (font (size 1.27 1.27))))
  (pin "1"))
 (symbol
  (lib_id "power:PWR_FLAG")
  (at 193.04 78.74 0)
  (unit 1)
  (body_style 1)
  (exclude_from_sim no)
  (in_bom no)
  (on_board no)
  (in_pos_files yes)
  (dnp no)
  (property "Reference" "#FLG005" (at 193.04 78.74 0) (hide yes) (show_name no) (do_not_autoplace no) (effects (font (size 1.27 1.27))))
  (property "Value" "PWR_FLAG" (at 193.04 74.93 0) (show_name no) (do_not_autoplace no) (effects (font (size 1.27 1.27))))
  (property "Footprint" "" (at 193.04 78.74 0) (hide yes) (show_name no) (do_not_autoplace no) (effects (font (size 1.27 1.27))))
  (property "Datasheet" "" (at 193.04 78.74 0) (hide yes) (show_name no) (do_not_autoplace no) (effects (font (size 1.27 1.27))))
  (property "Description" "" (at 193.04 78.74 0) (hide yes) (show_name no) (do_not_autoplace no) (effects (font (size 1.27 1.27))))
  (pin "1"))
 (symbol
  (lib_id "power:GND")
  (at 157.48 88.9 0)
  (unit 1)
  (body_style 1)
  (exclude_from_sim no)
  (in_bom no)
  (on_board no)
  (in_pos_files yes)
  (dnp no)
  (property "Reference" "#PWR006" (at 157.48 88.9 0) (hide yes) (show_name no) (do_not_autoplace no) (effects (font (size 1.27 1.27))))
  (property "Value" "GND" (at 157.48 92.71 0) (show_name no) (do_not_autoplace no) (effects (font (size 1.27 1.27))))
  (property "Footprint" "" (at 157.48 88.9 0) (hide yes) (show_name no) (do_not_autoplace no) (effects (font (size 1.27 1.27))))
  (property "Datasheet" "" (at 157.48 88.9 0) (hide yes) (show_name no) (do_not_autoplace no) (effects (font (size 1.27 1.27))))
  (property "Description" "" (at 157.48 88.9 0) (hide yes) (show_name no) (do_not_autoplace no) (effects (font (size 1.27 1.27))))
  (pin "1"))
 (symbol
  (lib_id "power:GND")
  (at 167.64 88.9 0)
  (unit 1)
  (body_style 1)
  (exclude_from_sim no)
  (in_bom no)
  (on_board no)
  (in_pos_files yes)
  (dnp no)
  (property "Reference" "#PWR007" (at 167.64 88.9 0) (hide yes) (show_name no) (do_not_autoplace no) (effects (font (size 1.27 1.27))))
  (property "Value" "GND" (at 167.64 92.71 0) (show_name no) (do_not_autoplace no) (effects (font (size 1.27 1.27))))
  (property "Footprint" "" (at 167.64 88.9 0) (hide yes) (show_name no) (do_not_autoplace no) (effects (font (size 1.27 1.27))))
  (property "Datasheet" "" (at 167.64 88.9 0) (hide yes) (show_name no) (do_not_autoplace no) (effects (font (size 1.27 1.27))))
  (property "Description" "" (at 167.64 88.9 0) (hide yes) (show_name no) (do_not_autoplace no) (effects (font (size 1.27 1.27))))
  (pin "1"))
 (symbol
  (lib_id "power:GND")
  (at 99.06 102.87 0)
  (unit 1)
  (body_style 1)
  (exclude_from_sim no)
  (in_bom no)
  (on_board no)
  (in_pos_files yes)
  (dnp no)
  (property "Reference" "#PWR008" (at 99.06 102.87 0) (hide yes) (show_name no) (do_not_autoplace no) (effects (font (size 1.27 1.27))))
  (property "Value" "GND" (at 99.06 106.68 0) (show_name no) (do_not_autoplace no) (effects (font (size 1.27 1.27))))
  (property "Footprint" "" (at 99.06 102.87 0) (hide yes) (show_name no) (do_not_autoplace no) (effects (font (size 1.27 1.27))))
  (property "Datasheet" "" (at 99.06 102.87 0) (hide yes) (show_name no) (do_not_autoplace no) (effects (font (size 1.27 1.27))))
  (property "Description" "" (at 99.06 102.87 0) (hide yes) (show_name no) (do_not_autoplace no) (effects (font (size 1.27 1.27))))
  (pin "1"))
 (symbol
  (lib_id "power:GND")
  (at 91.44 102.87 0)
  (unit 1)
  (body_style 1)
  (exclude_from_sim no)
  (in_bom no)
  (on_board no)
  (in_pos_files yes)
  (dnp no)
  (property "Reference" "#PWR009" (at 91.44 102.87 0) (hide yes) (show_name no) (do_not_autoplace no) (effects (font (size 1.27 1.27))))
  (property "Value" "GND" (at 91.44 106.68 0) (show_name no) (do_not_autoplace no) (effects (font (size 1.27 1.27))))
  (property "Footprint" "" (at 91.44 102.87 0) (hide yes) (show_name no) (do_not_autoplace no) (effects (font (size 1.27 1.27))))
  (property "Datasheet" "" (at 91.44 102.87 0) (hide yes) (show_name no) (do_not_autoplace no) (effects (font (size 1.27 1.27))))
  (property "Description" "" (at 91.44 102.87 0) (hide yes) (show_name no) (do_not_autoplace no) (effects (font (size 1.27 1.27))))
  (pin "1"))
 (symbol
  (lib_id "power:PWR_FLAG")
  (at 106.68 101.6 0)
  (unit 1)
  (body_style 1)
  (exclude_from_sim no)
  (in_bom no)
  (on_board no)
  (in_pos_files yes)
  (dnp no)
  (property "Reference" "#FLG010" (at 106.68 101.6 0) (hide yes) (show_name no) (do_not_autoplace no) (effects (font (size 1.27 1.27))))
  (property "Value" "PWR_FLAG" (at 106.68 97.79 0) (show_name no) (do_not_autoplace no) (effects (font (size 1.27 1.27))))
  (property "Footprint" "" (at 106.68 101.6 0) (hide yes) (show_name no) (do_not_autoplace no) (effects (font (size 1.27 1.27))))
  (property "Datasheet" "" (at 106.68 101.6 0) (hide yes) (show_name no) (do_not_autoplace no) (effects (font (size 1.27 1.27))))
  (property "Description" "" (at 106.68 101.6 0) (hide yes) (show_name no) (do_not_autoplace no) (effects (font (size 1.27 1.27))))
  (pin "1"))
 (symbol
  (lib_id "power:GND")
  (at 60.96 121.92 0)
  (unit 1)
  (body_style 1)
  (exclude_from_sim no)
  (in_bom no)
  (on_board no)
  (in_pos_files yes)
  (dnp no)
  (property "Reference" "#PWR011" (at 60.96 121.92 0) (hide yes) (show_name no) (do_not_autoplace no) (effects (font (size 1.27 1.27))))
  (property "Value" "GND" (at 60.96 125.73 0) (show_name no) (do_not_autoplace no) (effects (font (size 1.27 1.27))))
  (property "Footprint" "" (at 60.96 121.92 0) (hide yes) (show_name no) (do_not_autoplace no) (effects (font (size 1.27 1.27))))
  (property "Datasheet" "" (at 60.96 121.92 0) (hide yes) (show_name no) (do_not_autoplace no) (effects (font (size 1.27 1.27))))
  (property "Description" "" (at 60.96 121.92 0) (hide yes) (show_name no) (do_not_autoplace no) (effects (font (size 1.27 1.27))))
  (pin "1"))
 (sheet_instances
  (path ""
   (page "1")))
 (embedded_fonts no))
